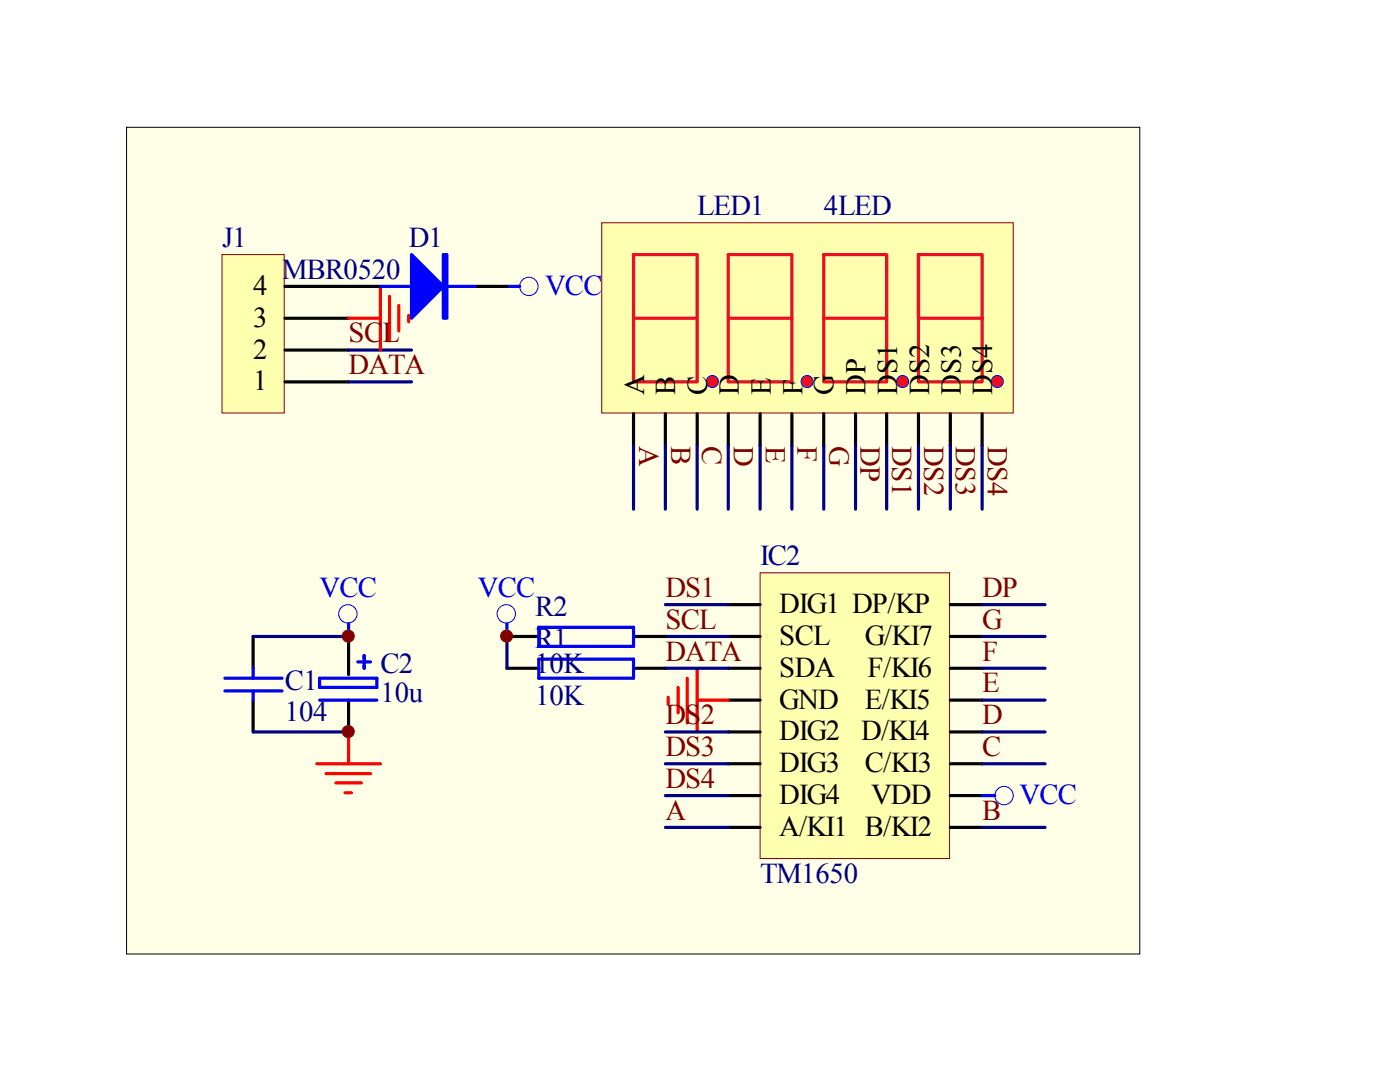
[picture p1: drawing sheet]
<svg xmlns="http://www.w3.org/2000/svg" width="279mm" height="216mm" viewBox="0 0 279 216" stroke-linecap="round" stroke-linejoin="round" font-family="sans-serif">
<path d="M25.3 25.4h202.2v165h-202.2z" fill="#ffffe8"/>
<path d="M25.3 25.4h202.2v165h-202.2z" fill="none" stroke="#000" stroke-width=".2"/>
<path d="M151.8 114.4h37.7v56.9h-37.7z" fill="#ffffb0"/>
<path d="M151.7 114.3h37.8v57h-37.8z" fill="none" stroke="#800000" stroke-width=".2"/>
<g fill="none" stroke="#000" stroke-width=".63">
<path d="M145.3 120.7h6.4M145.3 127h6.4M145.3 133.4h6.4M145.3 139.7h6.4M189.7 120.7h6.3M189.7 127h6.3M189.7 133.4h6.3M189.7 139.7h6.3M145.3 146.1h6.4M145.3 152.4h6.4M145.3 158.8h6.4M189.7 146.1h6.3"/>
<path d="M189.7 152.4h6.3M189.7 158.8h6.3M145.3 165.1h6.4M189.7 165.1h6.3"/>
</g>
<path d="M120.2 44.6h82v37.8h-82z" fill="#ffffb0"/>
<path d="M120.1 44.4h82.1v38h-82.1z" fill="none" stroke="#800000" stroke-width=".2"/>
<path d="M126.4 50.8h12.7v25.4h-12.7zM145.3 50.8h12.7v25.4h-12.7zM164.4 50.8h12.6v25.4h-12.6zM183.3 50.8v25.4h12.7v-25.4h-12.7v12.7h12.7M126.4 63.5h12.7M145.3 63.5h12.7M164.4 63.5h12.6" fill="none" stroke="#ee0e22" stroke-width=".63"/>
<g fill="#ee0e22" stroke="#00f" stroke-width=".2">
<circle cx="142.2" cy="76.1" r="1.2"/>
<circle cx="161.1" cy="76.1" r="1.2"/>
<circle cx="180.1" cy="76.1" r="1.2"/>
<circle cx="199" cy="76.1" r="1.2"/>
</g>
<g fill="none" stroke="#000" stroke-width=".63">
<path d="M126.4 82.6v6.3M132.8 82.6v6.3M139.1 82.6v6.3M145.3 82.6v6.3M151.7 82.6v6.3M158 82.6v6.3M164.4 82.6v6.3M170.7 82.6v6.3M177 82.6v6.3M183.3 82.6v6.3M189.7 82.6v6.3M196 82.6v6.3"/>
<path d="M50.5 127v6.4M50.5 139.7v6.4M69.6 127v7.6M69.6 139.7v6.4M101.2 133.4h6.3M101.2 127h6.3M126.4 133.4h6.4M126.4 127h6.4"/>
</g>
<path d="M133.4 139.1v1.3M135.3 137.2v5M137.2 135.3v8.9M139.1 133.4v12.7M139.1 139.7h6.2M63.2 152.4h12.7M65.1 154.4h8.8M67 156.2h5.1M68.9 158.2h1.2M69.6 146.1v6.3" fill="none" stroke="#f00" stroke-width=".63"/>
<g fill="none" stroke="#00f" stroke-width=".2">
<circle cx="69.4" cy="122.5" r="1.83"/>
<circle cx="101" cy="122.5" r="1.83"/>
<circle cx="200.4" cy="158.8" r="1.83"/>
</g>
<g fill="none" stroke="#00f" stroke-width=".63">
<path d="M44.9 135.3h11.4M44.9 137.9h11.4M50.5 133.4v1.9M50.5 137.9v1.8M63.8 135.3h11.4v1.9h-11.4zM63.8 139.7h11.4M69.6 124.5v2.5M71.4 132.1h2.5M72.7 130.8v2.6M101.2 124.5v2.5M107.5 131.5h18.9v3.8h-18.9zM107.5 125.2h18.9v3.8h-18.9z"/>
<path d="M196 158.8h2.5"/>
</g>
<g fill="none" stroke="#000080" stroke-width=".63">
<path d="M126.4 88.9v12.7M132.8 88.9v12.7M139.1 88.9v12.7M145.3 88.9v12.7M151.7 88.9v12.7M158 88.9v12.7M164.4 88.9v12.7M170.7 88.9v12.7M177 88.9v12.7M183.3 88.9v12.7M189.7 88.9v12.7M196 88.9v12.7"/>
<path d="M50.5 127h19.1M101.2 127v6.4M132.8 127h12.5M132.8 133.4h12.5M132.8 120.7h12.5M196 127h12.6M196 133.4h12.6M196 139.7h12.6M196 120.7h12.6M50.5 146.1h19.1M132.8 146.1h12.5M132.8 152.4h12.5"/>
<path d="M132.8 158.8h12.5M196 146.1h12.6M196 152.4h12.6M132.8 165.1h12.5M196 165.1h12.6"/>
</g>
<path d="M44.4 50.9h12.3v31.5h-12.3z" fill="#ffffb0"/>
<path d="M44.3 50.8h12.4v31.6h-12.4z" fill="none" stroke="#800000" stroke-width=".2"/>
<path d="M56.9 57.2h19M94.8 57.2h6.4M56.9 76.2h12.7M56.9 69.9h12.7M56.9 63.5h12.7" fill="none" stroke="#000" stroke-width=".63"/>
<path d="M69.6 76.2h12.5M69.6 69.9h12.5" fill="none" stroke="#000080" stroke-width=".63"/>
<path d="M75.9 57.2v12.7M77.8 59.1v8.9M69.6 63.5h6.3M79.6 61v5M81.6 62.9v1.3" fill="none" stroke="#f00" stroke-width=".63"/>
<circle cx="105.6" cy="57.2" r="1.83" fill="none" stroke="#00f" stroke-width=".2"/>
<path d="M75.9 57.2h18.9M101.2 57.2h2.5" fill="none" stroke="#00f" stroke-width=".63"/>
<g fill="#00f" stroke="#00f" stroke-width=".63">
<path d="M82.1 50.8l6.4 6.4-6.4 6.3z"/>
<path d="M88.5 50.8h.7v12.7h-.7z" fill-rule="evenodd"/>
</g>
<g fill="#800000" stroke="#800000" stroke-width=".2">
<circle cx="69.5" cy="126.9" r="1.2"/>
<circle cx="69.5" cy="146" r="1.2"/>
<circle cx="101.1" cy="126.9" r="1.2"/>
</g>
<g font-size="5.7" fill="#000080">
<text x="139.1" y="42.9">LED1</text>
<text x="164.4" y="42.9">4LED</text>
<text x="44.3" y="49.2">J1</text>
<text x="81.6" y="49.2">D1</text>
<text x="56.3" y="55.6">MBR0520</text>
<text x="151.7" y="112.8">IC2</text>
<text x="106.8" y="122.9">R2</text>
<text x="106.8" y="129.3">R1</text>
<text x="56.9" y="137.6">C1</text>
<text x="75.9" y="134.3">C2</text>
<text x="106.8" y="134.3">10K</text>
<text x="56.9" y="143.9">104</text>
<text x="75.9" y="140.1">10u</text>
<text x="106.8" y="140.7">10K</text>
<text x="151.7" y="176.2">TM1650</text>
</g>
<g font-size="5.7">
<text x="50.5" y="58.8">4</text>
<text x="50.5" y="65.2">3</text>
<text x="50.5" y="71.5">2</text>
<text x="50.5" y="77.9">1</text>
<text x="128.6" y="78.7" transform="rotate(-90 128.6 78.7)">A</text>
<text x="134.8" y="78.7" transform="rotate(-90 134.8 78.7)">B</text>
<text x="141.1" y="78.7" transform="rotate(-90 141.1 78.7)">C</text>
<text x="147.5" y="78.7" transform="rotate(-90 147.5 78.7)">D</text>
<text x="153.8" y="78.7" transform="rotate(-90 153.8 78.7)">E</text>
<text x="160.2" y="78.7" transform="rotate(-90 160.2 78.7)">F</text>
<text x="166.4" y="78.7" transform="rotate(-90 166.4 78.7)">G</text>
<text x="172.7" y="78.7" transform="rotate(-90 172.7 78.7)">DP</text>
<text x="179.1" y="78.7" transform="rotate(-90 179.1 78.7)">DS1</text>
<text x="185.4" y="78.7" transform="rotate(-90 185.4 78.7)">DS2</text>
<text x="191.8" y="78.7" transform="rotate(-90 191.8 78.7)">DS3</text>
<text x="198" y="78.7" transform="rotate(-90 198 78.7)">DS4</text>
<text x="155.5" y="122.3">DIG1 DP/KP</text>
<text x="155.5" y="128.7">SCL</text>
<text x="172.6" y="128.7">G/KI7</text>
<text x="155.5" y="135">SDA</text>
<text x="173.1" y="135">F/KI6</text>
<text x="155.5" y="141.4">GND</text>
<text x="172.6" y="141.4">E/KI5</text>
<text x="155.5" y="147.7">DIG2</text>
<text x="171.9" y="147.7">D/KI4</text>
<text x="155.5" y="154.1">DIG3</text>
<text x="172.6" y="154.1">C/KI3</text>
<text x="155.5" y="160.4">DIG4</text>
<text x="173.9" y="160.4">VDD</text>
<text x="155.5" y="166.8">A/KI1 B/KI2</text>
</g>
<g font-size="5.7" fill="#00f">
<text x="108.8" y="58.8">VCC</text>
<text x="63.8" y="119.1">VCC</text>
<text x="95.4" y="119.1">VCC</text>
<text x="203.5" y="160.4">VCC</text>
</g>
<g font-size="5.7" fill="#800000">
<text x="69.6" y="68.3">SCL</text>
<text x="69.6" y="74.6">DATA</text>
<text x="127.6" y="88.9" transform="rotate(90 127.6 88.9)">A</text>
<text x="133.9" y="88.9" transform="rotate(90 133.9 88.9)">B</text>
<text x="140.1" y="88.9" transform="rotate(90 140.1 88.9)">C</text>
<text x="146.5" y="88.9" transform="rotate(90 146.5 88.9)">D</text>
<text x="152.8" y="88.9" transform="rotate(90 152.8 88.9)">E</text>
<text x="159.2" y="88.9" transform="rotate(90 159.2 88.9)">F</text>
<text x="165.5" y="88.9" transform="rotate(90 165.5 88.9)">G</text>
<text x="171.7" y="88.9" transform="rotate(90 171.7 88.9)">DP</text>
<text x="178.1" y="88.9" transform="rotate(90 178.1 88.9)">DS1</text>
<text x="184.4" y="88.9" transform="rotate(90 184.4 88.9)">DS2</text>
<text x="190.8" y="88.9" transform="rotate(90 190.8 88.9)">DS3</text>
<text x="197.1" y="88.9" transform="rotate(90 197.1 88.9)">DS4</text>
<text x="132.8" y="119.1">DS1</text>
<text x="196" y="119.1">DP</text>
<text x="132.8" y="125.4">SCL</text>
<text x="196" y="125.4">G</text>
<text x="132.8" y="131.8">DATA</text>
<text x="196" y="131.8">F</text>
<text x="196" y="138.1">E</text>
<text x="132.8" y="144.5">DS2</text>
<text x="196" y="144.5">D</text>
<text x="132.8" y="150.8">DS3</text>
<text x="196" y="150.8">C</text>
<text x="132.8" y="157.2">DS4</text>
<text x="132.8" y="163.5">A</text>
<text x="196" y="163.5">B</text>
</g>
</svg>
